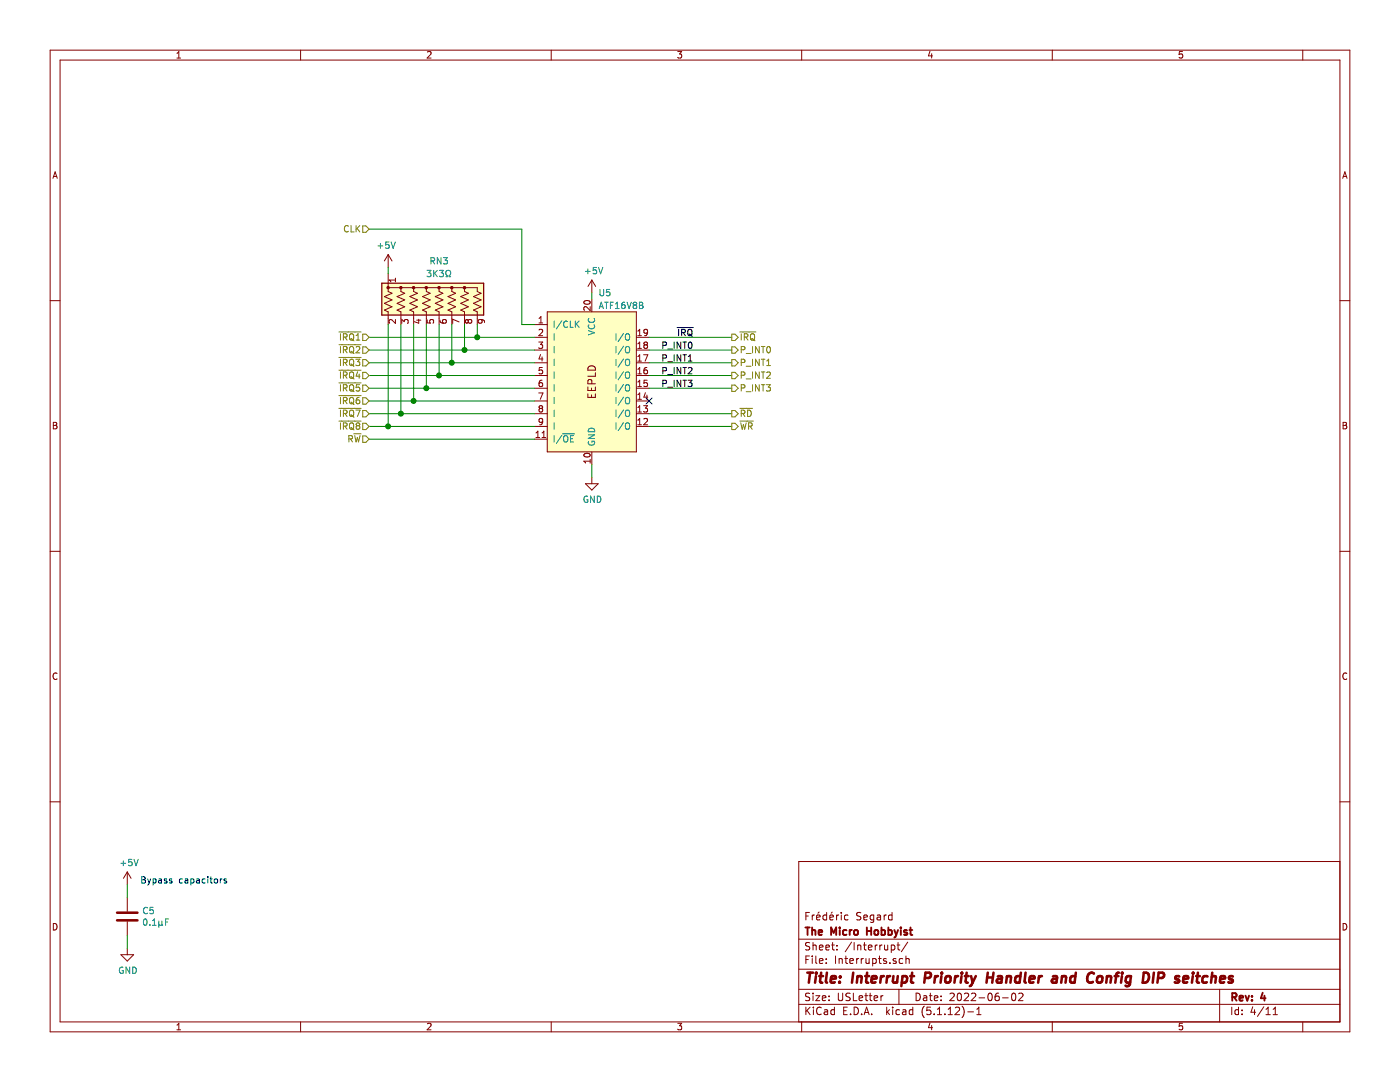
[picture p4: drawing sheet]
EESchema Schematic File Version 4
EELAYER 30 0
EELAYER END
$Descr USLetter 11000 8500
encoding utf-8
Sheet 4 11
Title "Interrupt Priority Handler and Config DIP seitches"
Date "2022-06-02"
Rev "4"
Comp "The Micro Hobbyist"
Comment1 "Frédéric Segard"
Comment2 ""
Comment3 ""
Comment4 ""
$EndDescr
$Comp
L power:+5V #PWR?
U 1 1
P 4650 2300
AR Path="/62AB696A" Ref="#PWR?"  Part="1" 
AR Path="/60CF5668/62AB696A" Ref="#PWR?"  Part="1" 
AR Path="/63885FFC/62AB696A" Ref="#PWR?"  Part="1" 
AR Path="/61BE17A8/62AB696A" Ref="#PWR?"  Part="1" 
AR Path="/61D74077/62AB696A" Ref="#PWR?"  Part="1" 
AR Path="/61D74077/61F0E8E6/62AB696A" Ref="#PWR?"  Part="1" 
AR Path="/61C59C1E/62AB696A" Ref="#PWR?"  Part="1" 
AR Path="/61D74077/6226E583/62AB696A" Ref="#PWR?"  Part="1" 
AR Path="/623467BB/62AB696A" Ref="#PWR?"  Part="1" 
AR Path="/61CDC8A2/62AB696A" Ref="#PWR?"  Part="1" 
AR Path="/624CB96A/62AB696A" Ref="#PWR017"  Part="1" 
F 0 "#PWR017" H 4650 2150 50  0001 C CNN
F 1 "+5V" H 4665 2473 50  0000 C CNN
F 2 "" H 4650 2300 50  0001 C CNN
F 3 "" H 4650 2300 50  0001 C CNN
	1    4650 2300
	1    0    0    -1  
$EndComp
Wire Wire Line
	4650 2350 4650 2300
$Comp
L power:GND #PWR?
U 1 1
P 4650 3750
AR Path="/624DB057" Ref="#PWR?"  Part="1" 
AR Path="/5F3EA81D/624DB057" Ref="#PWR?"  Part="1" 
AR Path="/60CF5668/624DB057" Ref="#PWR?"  Part="1" 
AR Path="/63885FFC/624DB057" Ref="#PWR?"  Part="1" 
AR Path="/61BE17A8/624DB057" Ref="#PWR?"  Part="1" 
AR Path="/61D74077/624DB057" Ref="#PWR?"  Part="1" 
AR Path="/61D74077/61F0E8E6/624DB057" Ref="#PWR?"  Part="1" 
AR Path="/61C59C1E/624DB057" Ref="#PWR?"  Part="1" 
AR Path="/61D74077/6226E583/624DB057" Ref="#PWR?"  Part="1" 
AR Path="/623467BB/624DB057" Ref="#PWR?"  Part="1" 
AR Path="/61CDC8A2/624DB057" Ref="#PWR?"  Part="1" 
AR Path="/624CB96A/624DB057" Ref="#PWR018"  Part="1" 
F 0 "#PWR018" H 4650 3500 50  0001 C CNN
F 1 "GND" H 4655 3577 50  0000 C CNN
F 2 "" H 4650 3750 50  0001 C CNN
F 3 "" H 4650 3750 50  0001 C CNN
	1    4650 3750
	1    0    0    -1  
$EndComp
$Comp
L 0_Fred's_Local_Library:ATF16V8B U?
U 1 1
P 4650 2400
AR Path="/61D74077/62AB696C" Ref="U?"  Part="1" 
AR Path="/61D74077/61F0E8E6/62AB696C" Ref="U?"  Part="1" 
AR Path="/61C59C1E/62AB696C" Ref="U?"  Part="1" 
AR Path="/61D74077/6226E583/62AB696C" Ref="U?"  Part="1" 
AR Path="/623467BB/62AB696C" Ref="U?"  Part="1" 
AR Path="/61CDC8A2/62AB696C" Ref="U?"  Part="1" 
AR Path="/624CB96A/62AB696C" Ref="U5"  Part="1" 
AR Path="/62AB696C" Ref="U?"  Part="1" 
F 0 "U5" H 4700 2500 50  0000 L CNN
F 1 "ATF16V8B" H 4700 2400 50  0000 L CNN
F 2 "Package_DIP:DIP-20_W7.62mm_Socket" H 4650 2400 50  0001 C CNN
F 3 "http://ww1.microchip.com/downloads/en/DeviceDoc/Atmel-0364-PLD-ATF16V8B-8BQ-8BQL-Datasheet.pdf" H 4650 2400 50  0001 C CNN
	1    4650 2400
	1    0    0    -1  
$EndComp
$Comp
L power:+5V #PWR?
U 1 1
P 3050 2100
AR Path="/62918D9E" Ref="#PWR?"  Part="1" 
AR Path="/5F3EA81D/62918D9E" Ref="#PWR?"  Part="1" 
AR Path="/60CF5668/62918D9E" Ref="#PWR?"  Part="1" 
AR Path="/62BC6D80/62918D9E" Ref="#PWR?"  Part="1" 
AR Path="/63885FFC/62918D9E" Ref="#PWR?"  Part="1" 
AR Path="/61BE17A8/62918D9E" Ref="#PWR?"  Part="1" 
AR Path="/61D74077/62918D9E" Ref="#PWR?"  Part="1" 
AR Path="/61D74077/61F0E8E6/62918D9E" Ref="#PWR?"  Part="1" 
AR Path="/61C59C1E/62918D9E" Ref="#PWR?"  Part="1" 
AR Path="/61D74077/6226E583/62918D9E" Ref="#PWR?"  Part="1" 
AR Path="/623467BB/62918D9E" Ref="#PWR?"  Part="1" 
AR Path="/61CDC8A2/62918D9E" Ref="#PWR?"  Part="1" 
AR Path="/624CB96A/62918D9E" Ref="#PWR016"  Part="1" 
F 0 "#PWR016" H 3050 1950 50  0001 C CNN
F 1 "+5V" H 3065 2273 50  0000 C CNN
F 2 "" H 3050 2100 50  0001 C CNN
F 3 "" H 3050 2100 50  0001 C CNN
	1    3050 2100
	-1   0    0    -1  
$EndComp
Wire Wire Line
	2900 2650 3750 2650
Wire Wire Line
	2900 2750 3650 2750
Wire Wire Line
	2900 2850 3550 2850
Wire Wire Line
	2900 2950 3450 2950
Wire Wire Line
	2900 3050 3350 3050
Wire Wire Line
	3050 2550 3050 3350
Wire Wire Line
	3150 2550 3150 3250
Wire Wire Line
	3250 2550 3250 3150
Wire Wire Line
	3350 2550 3350 3050
Wire Wire Line
	3450 2550 3450 2950
Wire Wire Line
	3550 2550 3550 2850
Wire Wire Line
	3650 2550 3650 2750
Wire Wire Line
	3750 2550 3750 2650
Wire Wire Line
	3050 2100 3050 2150
$Comp
L Device:R_Network08_US RN?
U 1 1
P 3450 2350
AR Path="/62AB696E" Ref="RN?"  Part="1" 
AR Path="/63885FFC/62AB696E" Ref="RN?"  Part="1" 
AR Path="/61BE17A8/62AB696E" Ref="RN?"  Part="1" 
AR Path="/61D74077/62AB696E" Ref="RN?"  Part="1" 
AR Path="/61D74077/61F0E8E6/62AB696E" Ref="RN?"  Part="1" 
AR Path="/61C59C1E/62AB696E" Ref="RN?"  Part="1" 
AR Path="/61D74077/6226E583/62AB696E" Ref="RN?"  Part="1" 
AR Path="/623467BB/62AB696E" Ref="RN?"  Part="1" 
AR Path="/61CDC8A2/62AB696E" Ref="RN?"  Part="1" 
AR Path="/624CB96A/62AB696E" Ref="RN3"  Part="1" 
F 0 "RN3" H 3450 2650 50  0000 C CNN
F 1 "3K3Ω" H 3450 2550 50  0000 C CNN
F 2 "Resistor_THT:R_Array_SIP9" V 3925 2350 50  0001 C CNN
F 3 "http://www.vishay.com/docs/31509/csc.pdf" H 3450 2350 50  0001 C CNN
	1    3450 2350
	1    0    0    -1  
$EndComp
Text Label 5450 2650 2    50   ~ 0
~IRQ
Wire Wire Line
	2900 3350 3050 3350
Wire Wire Line
	2900 3250 3150 3250
Wire Wire Line
	2900 3150 3250 3150
Text Label 5450 2750 2    50   ~ 0
P_INT0
Text Label 5450 2850 2    50   ~ 0
P_INT1
Text Label 5450 2950 2    50   ~ 0
P_INT2
Connection ~ 3050 3350
Connection ~ 3150 3250
Connection ~ 3250 3150
Connection ~ 3350 3050
Connection ~ 3450 2950
Connection ~ 3550 2850
Connection ~ 3650 2750
Connection ~ 3750 2650
Wire Wire Line
	3250 3150 4200 3150
Wire Wire Line
	3350 3050 4200 3050
Wire Wire Line
	3450 2950 4200 2950
Wire Wire Line
	3550 2850 4200 2850
Wire Wire Line
	3650 2750 4200 2750
Wire Wire Line
	3750 2650 4200 2650
Wire Wire Line
	3050 3350 4200 3350
Wire Wire Line
	3150 3250 4200 3250
Text HLabel 2900 2650 0    50   Input ~ 0
~IRQ1
Text HLabel 2900 2750 0    50   Input ~ 0
~IRQ2
Text HLabel 2900 2850 0    50   Input ~ 0
~IRQ3
Text HLabel 2900 2950 0    50   Input ~ 0
~IRQ4
Text HLabel 2900 3050 0    50   Input ~ 0
~IRQ5
Text HLabel 2900 3150 0    50   Input ~ 0
~IRQ6
Text HLabel 2900 3250 0    50   Input ~ 0
~IRQ7
NoConn ~ 5100 3150
Text Notes 1100 6950 0    50   ~ 0
Bypass capacitors
$Comp
L power:+5V #PWR?
U 1 1
P 1000 6950
AR Path="/62918D9D" Ref="#PWR?"  Part="1" 
AR Path="/63D20D31/62918D9D" Ref="#PWR?"  Part="1" 
AR Path="/62C3F3B9/62918D9D" Ref="#PWR?"  Part="1" 
AR Path="/636AFA21/62918D9D" Ref="#PWR?"  Part="1" 
AR Path="/624CB96A/62918D9D" Ref="#PWR019"  Part="1" 
F 0 "#PWR019" H 1000 6800 50  0001 C CNN
F 1 "+5V" H 1015 7123 50  0000 C CNN
F 2 "" H 1000 6950 50  0001 C CNN
F 3 "" H 1000 6950 50  0001 C CNN
	1    1000 6950
	1    0    0    -1  
$EndComp
$Comp
L power:GND #PWR?
U 1 1
P 1000 7450
AR Path="/62918D8F" Ref="#PWR?"  Part="1" 
AR Path="/63D20D31/62918D8F" Ref="#PWR?"  Part="1" 
AR Path="/62C3F3B9/62918D8F" Ref="#PWR?"  Part="1" 
AR Path="/636AFA21/62918D8F" Ref="#PWR?"  Part="1" 
AR Path="/624CB96A/62918D8F" Ref="#PWR020"  Part="1" 
F 0 "#PWR020" H 1000 7200 50  0001 C CNN
F 1 "GND" H 1005 7277 50  0000 C CNN
F 2 "" H 1000 7450 50  0001 C CNN
F 3 "" H 1000 7450 50  0001 C CNN
	1    1000 7450
	1    0    0    -1  
$EndComp
$Comp
L Device:C C?
U 1 1
P 1000 7200
AR Path="/62918D8E" Ref="C?"  Part="1" 
AR Path="/63D20D31/62918D8E" Ref="C?"  Part="1" 
AR Path="/62C3F3B9/62918D8E" Ref="C?"  Part="1" 
AR Path="/636AFA21/62918D8E" Ref="C?"  Part="1" 
AR Path="/624CB96A/62918D8E" Ref="C5"  Part="1" 
F 0 "C5" H 1115 7246 50  0000 L CNN
F 1 "0.1µF" H 1115 7155 50  0000 L CNN
F 2 "Capacitor_THT:C_Disc_D3.0mm_W1.6mm_P2.50mm" H 1038 7050 50  0001 C CNN
F 3 "~" H 1000 7200 50  0001 C CNN
	1    1000 7200
	1    0    0    -1  
$EndComp
Text HLabel 5750 2650 2    50   Output ~ 0
~IRQ
Text Label 5450 3050 2    50   ~ 0
P_INT3
Wire Wire Line
	5100 2750 5750 2750
Wire Wire Line
	5100 2850 5750 2850
Wire Wire Line
	5100 2950 5750 2950
Wire Wire Line
	5100 3050 5750 3050
Text HLabel 5750 2750 2    50   Output ~ 0
P_INT0
Text HLabel 5750 2850 2    50   Output ~ 0
P_INT1
Text HLabel 5750 2950 2    50   Output ~ 0
P_INT2
Text HLabel 5750 3050 2    50   Output ~ 0
P_INT3
Wire Wire Line
	5100 2650 5750 2650
Wire Wire Line
	5100 3250 5750 3250
Wire Wire Line
	5100 3350 5750 3350
Text HLabel 5750 3250 2    50   Output ~ 0
~RD
Text HLabel 5750 3350 2    50   Output ~ 0
~WR
Wire Wire Line
	4650 3650 4650 3750
Wire Wire Line
	4200 2550 4100 2550
Wire Wire Line
	4100 2550 4100 1800
Wire Wire Line
	4100 1800 2900 1800
Text HLabel 2900 1800 0    50   Input ~ 0
CLK
Text HLabel 2900 3350 0    50   Input ~ 0
~IRQ8
Text HLabel 2900 3450 0    50   Input ~ 0
R~W
Wire Wire Line
	4200 3450 2900 3450
Wire Wire Line
	1000 7350 1000 7450
Wire Wire Line
	1000 6950 1000 7050
$EndSCHEMATC
